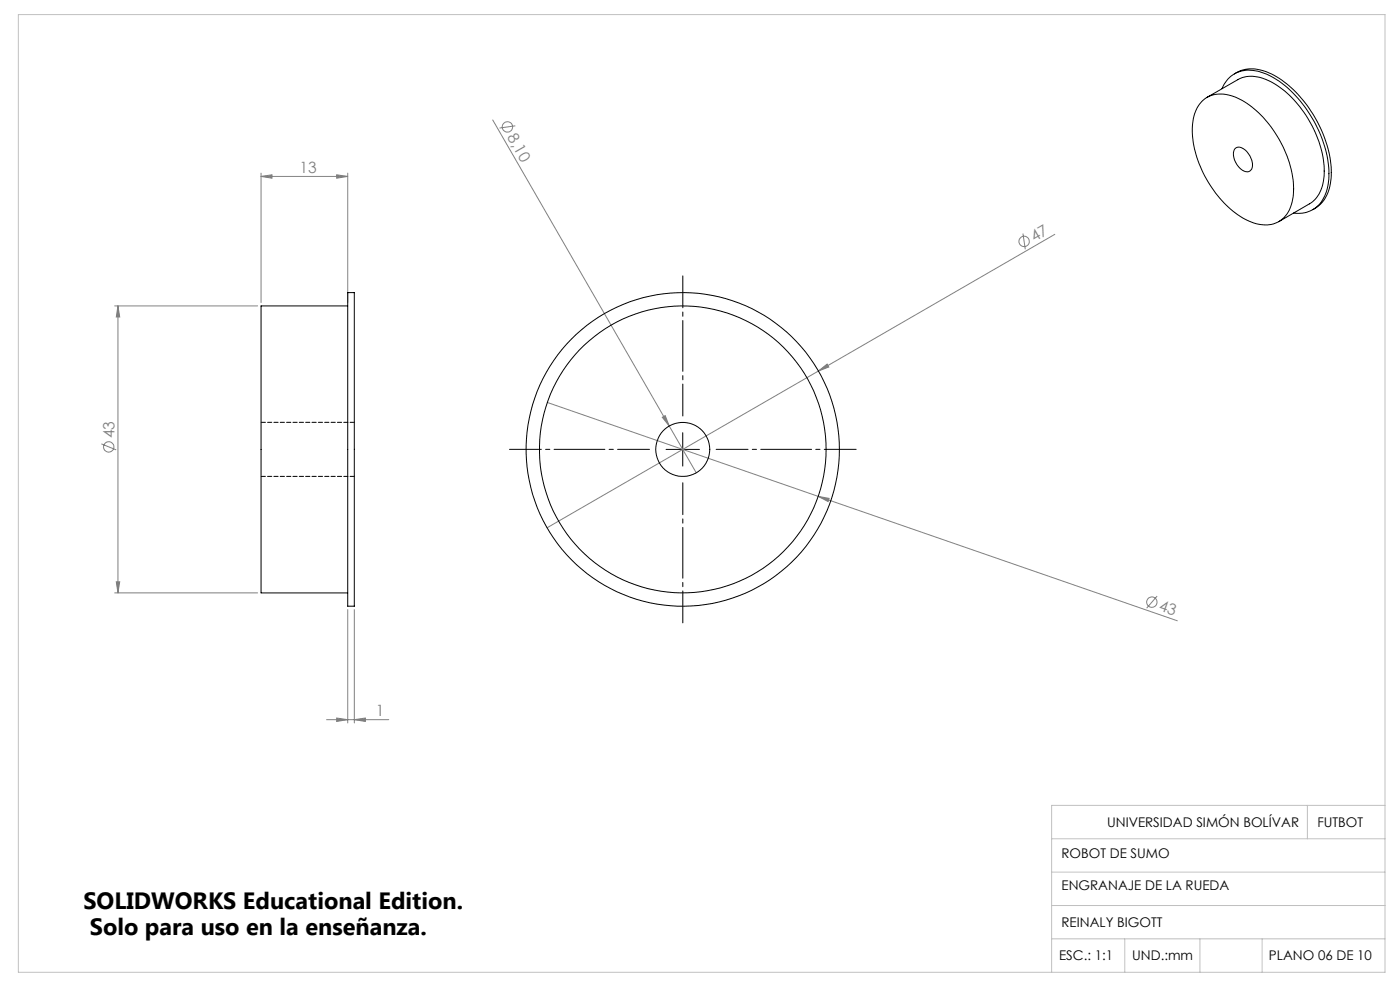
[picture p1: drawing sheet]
<svg xmlns="http://www.w3.org/2000/svg" width="420mm" height="297mm" viewBox="0 0 420 297" stroke-linecap="round" stroke-linejoin="round" font-family="sans-serif">
<g fill="none" stroke="#808080" stroke-width=".3">
<path d="M147.8 35.9l53 91.8M154.6 37.7l-4.7 .7M78.3 52.9l3.3-.5v1zM78.3 51.9v38.8M78.3 52.9h26M101 52.4l3.3 .5-3.3 .5zM104.3 51.9v38.8M306.9 70l.7 4.7M316.4 70.2l-70.9 41M34.4 91.7h42.9M35.4 91.7l.5 3.3h-1zM35.4 91.7v86"/>
<path d="M245.5 111.2l2.6-2.1 .5 .9zM245.5 111.2l-81.4 47M30.4 133l4.5 1.8M164.2 120.6l81.3 28.2M198.7 125.1l.9-.5 1.2 3.1zM200.8 127.7l8.1 14M245.5 148.8l3.2 .6-.3 .9zM245.5 148.8l107.7 37.3M34.4 177.7h42.9M34.9 174.4h1l-.5 3.3zM347.1 178.6l-3.1 3.7M104.3 182.7v34"/>
<path d="M106.3 182.7v34M98 215.7h18.6M101 215.2l3.3 .5-3.3 .5zM106.3 215.7l3.3-.5v1z"/>
<circle cx="152.2" cy="38" r="1.56"/>
<circle cx="307.2" cy="72.4" r="1.55"/>
<circle cx="32.6" cy="133.9" r="1.55"/>
<circle cx="345.6" cy="180.5" r="1.56"/>
</g>
<path d="M194.8 134.7h-42M204.8 124.7v-42M214.8 134.7h42M204.8 144.7v42" fill="none" stroke="#000" stroke-width=".3" stroke-dasharray="15.2 1.3 1.3 1.3" stroke-dashoffset="5.7"/>
<path d="M199.8 134.7h10M204.8 129.7v10" fill="none" stroke="#000" stroke-width=".3"/>
<path d="M5.5 4.4h410v287h-410zM315.5 251.4h100M392.2 241.4v10M415.5 241.4h-100v50M315.5 271.4h100M315.5 261.4h100M315.5 281.4h100M337.4 281.4v10M360 281.4v10M378.6 281.4v10" fill="none" stroke="#c0c0c0" stroke-width=".3"/>
<g fill="#808080">
<path d="M198.7 125.1l.9-.5 1.2 3.1z"/>
<path d="M245.5 111.2l2.6-2.1 .5 .9z"/>
<path d="M245.5 148.8l3.2 .6-.3 .9z"/>
<path d="M101 52.4l3.3 .5-3.3 .5zM78.3 52.9l3.3-.5v1z"/>
<path d="M101 215.2l3.3 .5-3.3 .5zM106.3 215.7l3.3-.5v1z"/>
<path d="M35.4 91.7l.5 3.3h-1zM34.9 174.4h1l-.5 3.3z"/>
</g>
<g fill="none" stroke="#000" stroke-width=".3">
<path d="M360.6 30.4a9.2 9.2 0 0 1 10.7-1 32.8 32.8 0 0 1 16 21.1 17.4 17.4 0 0 1-1.1 13.6 8.2 8.2 0 0 1-10 2.7 28.4 28.4 0 0 1-14.7-14 25.8 25.8 0 0 1-3.1-18.6l.7-1.9zM362.1 29.2l9.2-5.3a10.1 10.1 0 0 1 9.9 .5 33.2 33.2 0 0 1 16.1 27.7 10.4 10.4 0 0 1-4.5 9l-9.2 5.3M366.6 26.6a8.8 8.8 0 0 1 11.3-5.1 28.7 28.7 0 0 1 15.2 13 30.9 30.9 0 0 1 5.2 21.6 8.9 8.9 0 0 1-9.6 7.8l-.6-.1M370.3 22.2a11.2 11.2 0 0 1 11.9 .4 36.4 36.4 0 0 1 17.2 29.9 11 11 0 0 1-5.6 10.3M370.6 44.5a2.48 2.48 0 0 1 3.3 .8 5 5 0 0 1 1.4 5.6 2.26 2.26 0 0 1-3.5-.6 5.1 5.1 0 0 1-1.4-5.6zM104.3 87.7h2v94h-2zM104.3 91.7h-26v86h26"/>
<circle cx="204.8" cy="134.7" r="47"/>
<circle cx="204.8" cy="134.7" r="43"/>
<circle cx="204.8" cy="134.7" r="8.1"/>
</g>
<path d="M106.3 126.6h-28M78.3 142.8h28" fill="none" stroke="#000" stroke-width=".3" stroke-dasharray="1.3 .6"/>
<g font-size="7.1">
<text x="25" y="272.4">SOLIDWORKS Educational Edition.</text>
<text x="26.9" y="280.1">Solo para uso en la enseñanza.</text>
</g>
<g font-size="4.7" fill="#808080">
<text x="152.1" y="41.1" transform="rotate(60 152.1 41.1)">8,10</text>
<text x="89.9" y="51.9">13</text>
<text x="310.3" y="72.5" transform="rotate(-30 310.3 72.5)">47</text>
<text x="34.3" y="131.3" transform="rotate(-90 34.3 131.3)">43</text>
<text x="347.4" y="182.9" transform="rotate(19 347.4 182.9)">43</text>
<text x="112.7" y="214.7">1</text>
</g>
<g font-size="4">
<text x="332.1" y="247.9">UNIVERSIDAD SIMÓN BOLÍVAR</text>
<text x="395.2" y="247.9">FUTBOT</text>
<text x="318.5" y="257.3">ROBOT DE SUMO</text>
<text x="318.5" y="266.7">ENGRANAJE DE LA RUEDA</text>
<text x="318.5" y="277.9">REINALY BIGOTT</text>
<text x="317.7" y="287.8">ESC.: 1:1</text>
<text x="339.7" y="287.8">UND.:mm</text>
<text x="380.7" y="287.8">PLANO 06 DE 10</text>
</g>
</svg>
